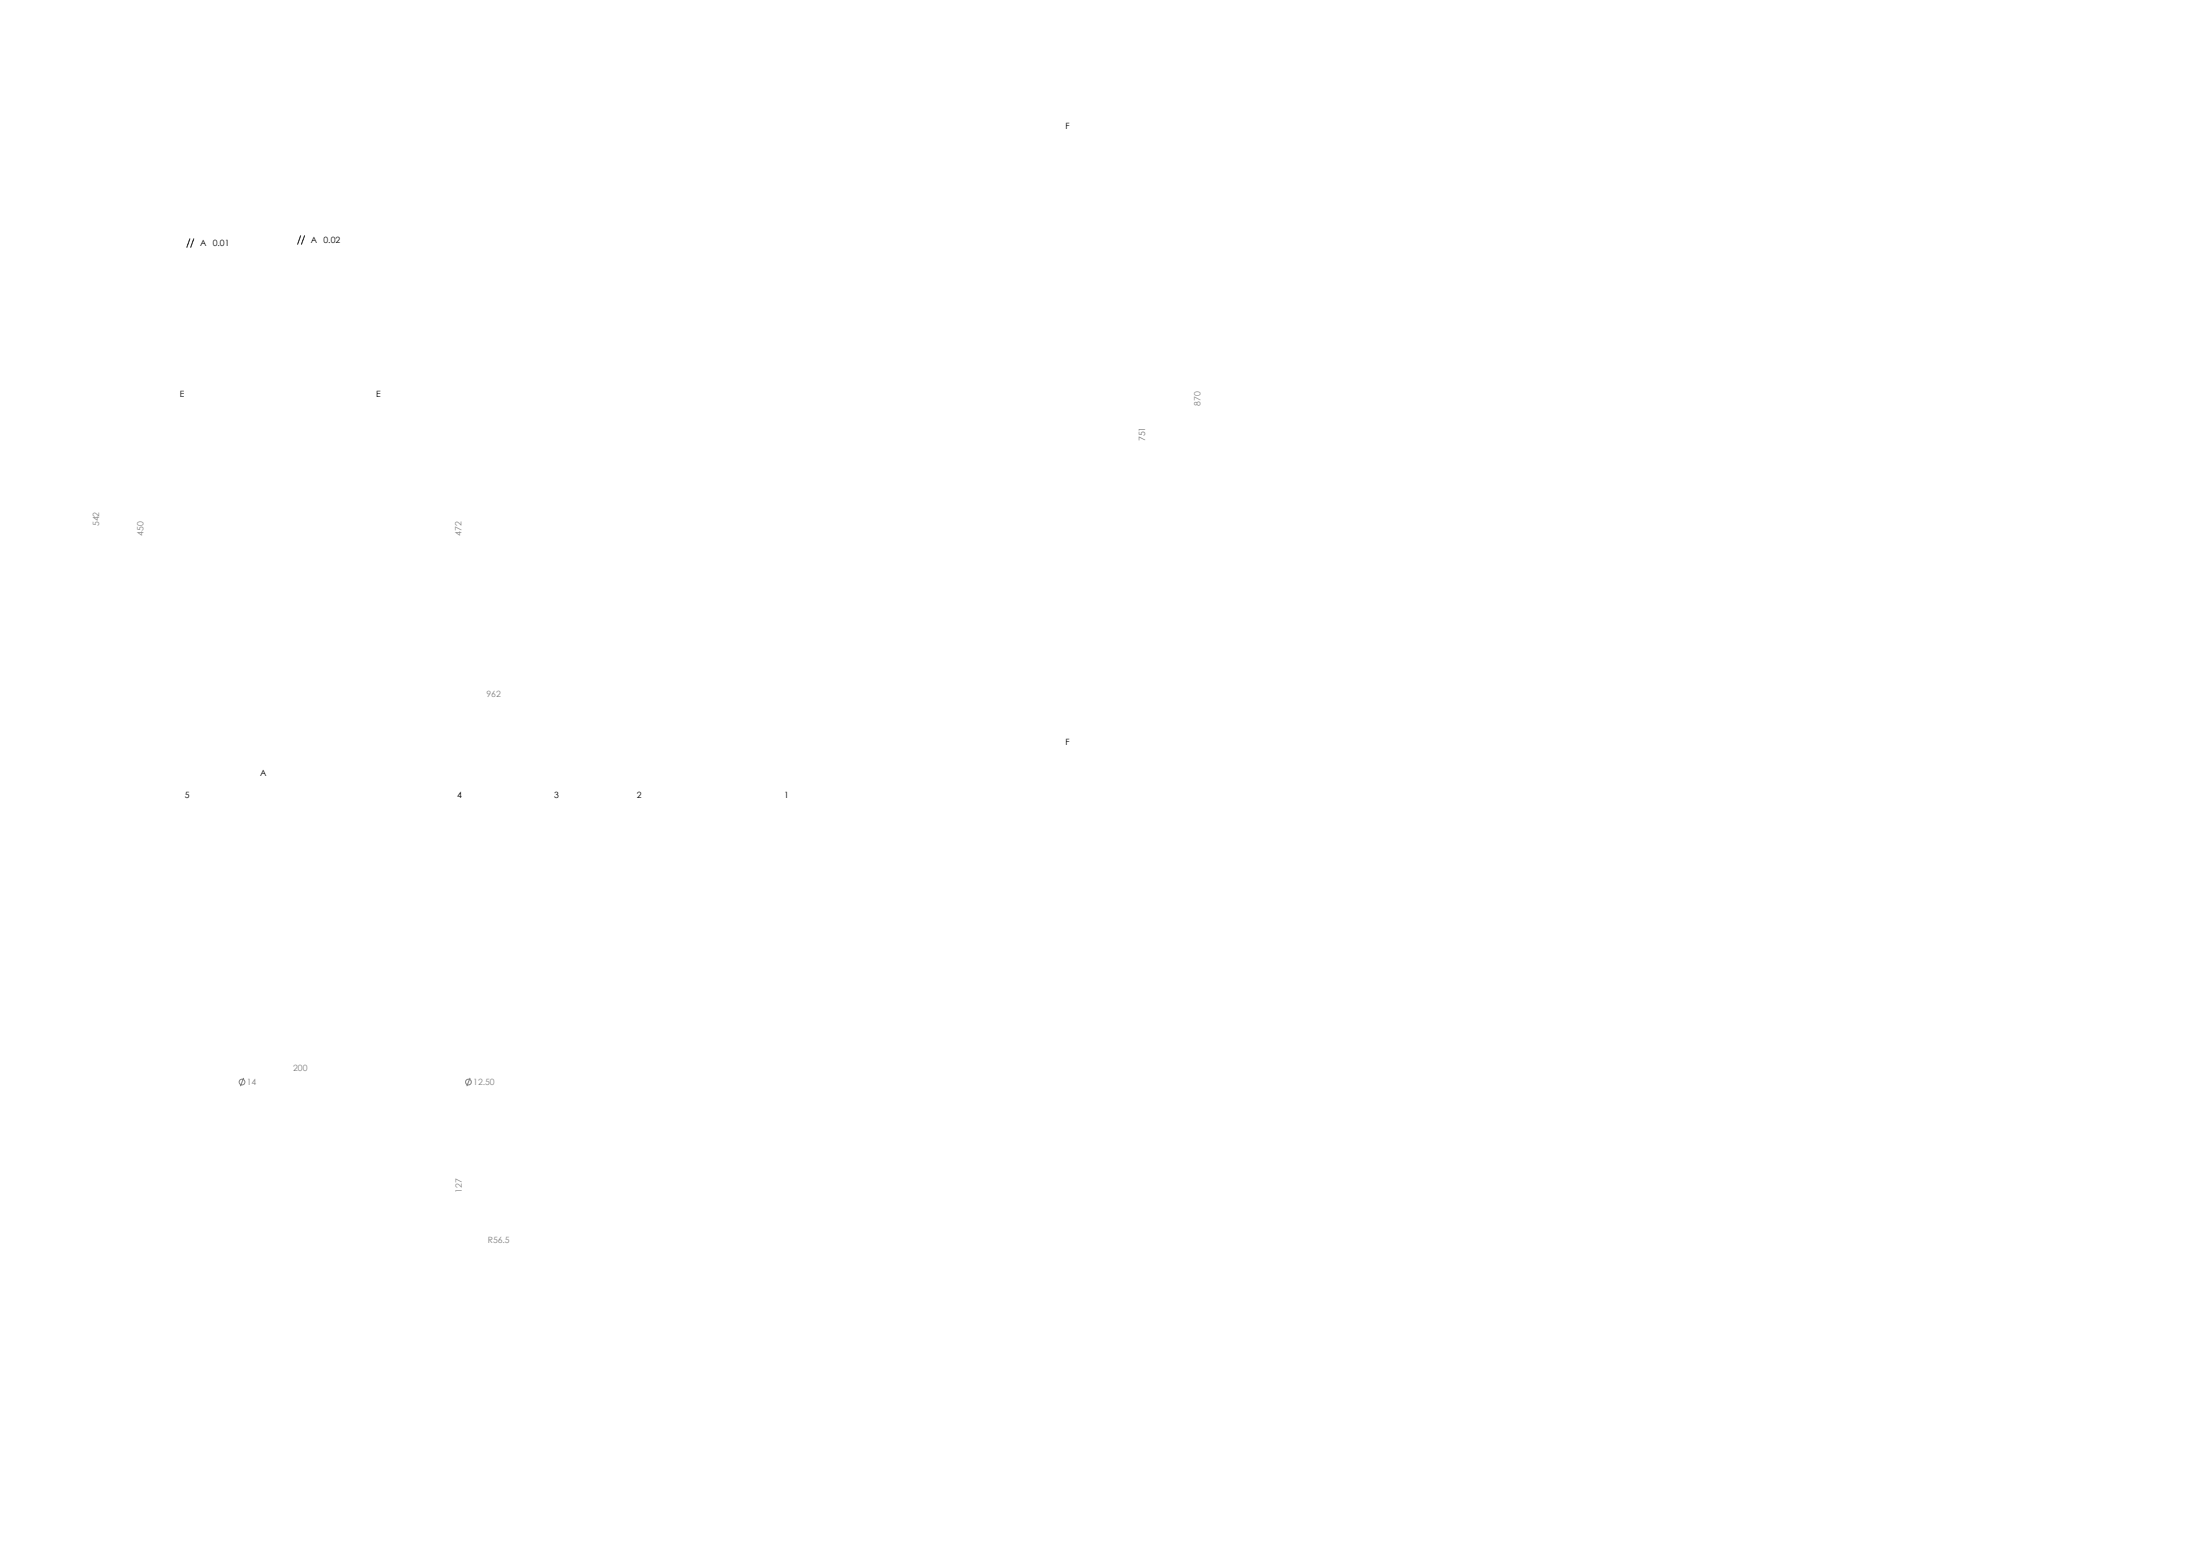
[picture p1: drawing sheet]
<svg xmlns="http://www.w3.org/2000/svg" width="1189mm" height="841mm" viewBox="0 0 1189 841" stroke-linecap="round" stroke-linejoin="round" font-family="sans-serif">
<path d="M103 129l-2 5M105 129l-2 5M163 127l-2 5M165 127l-2 5" fill="none" stroke="#000" stroke-width=".54"/>
<g fill="none" stroke="#808080" stroke-width=".54">
<path d="M132 582l-2 5M254 582l-2 5"/>
<circle cx="131" cy="584" r="1.6"/>
<circle cx="253" cy="584" r="1.6"/>
</g>
<g font-size="4.7">
<text x="576" y="69">F</text>
<text x="168" y="131">A</text>
<text x="175" y="131">0.02</text>
<text x="108" y="133">A</text>
<text x="115" y="133">0.01</text>
<text x="97" y="215">E</text>
<text x="203" y="215">E</text>
<text x="576" y="403">F</text>
<text x="141" y="419">A</text>
<text x="100" y="431">5</text>
<text x="247" y="431">4</text>
<text x="299" y="431">3</text>
<text x="344" y="431">2</text>
<text x="424" y="431">1</text>
</g>
<g font-size="4.7" fill="#808080">
<text x="649" y="219" transform="rotate(-90 649 219)">870</text>
<text x="54" y="284" transform="rotate(-90 54 284)">542</text>
<text x="78" y="289" transform="rotate(-90 78 289)">450</text>
<text x="249" y="289" transform="rotate(-90 249 289)">472</text>
<text x="263" y="376">962</text>
<text x="158" y="578">200</text>
<text x="133" y="586">14</text>
<text x="256" y="586">12.50</text>
<text x="250" y="644" transform="rotate(-90 250 644)">127</text>
<text x="264" y="671">R56.5</text>
</g>
<text font-size="4.7" fill="#808000" x="619" y="238" transform="rotate(-90 619 238)">751</text>
</svg>
